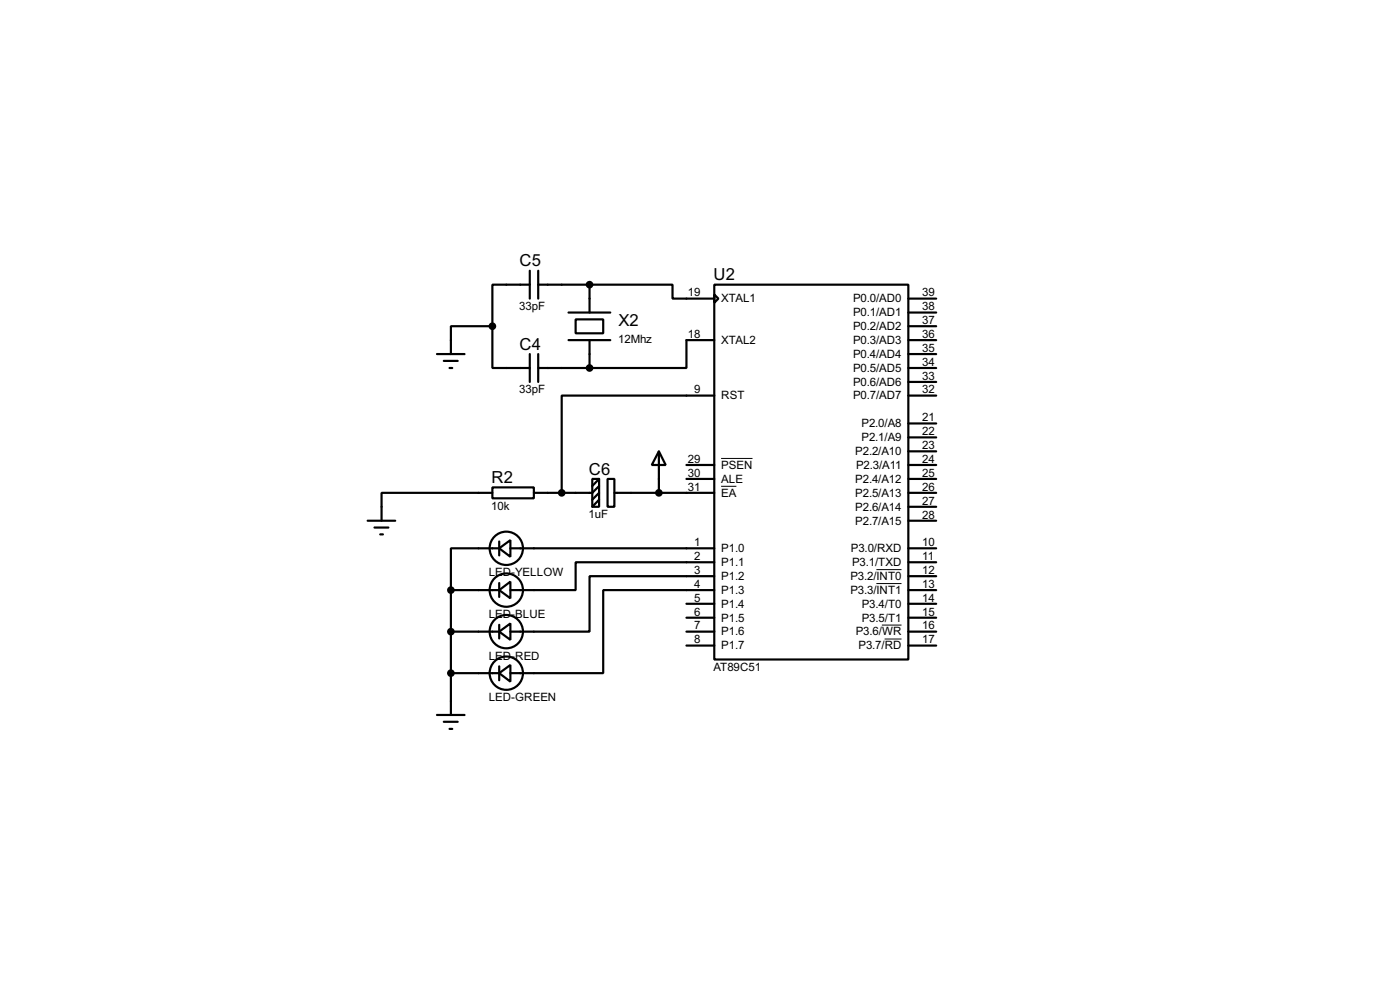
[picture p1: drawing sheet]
<svg xmlns="http://www.w3.org/2000/svg" width="256mm" height="180mm" viewBox="0 0 256 180" stroke-linecap="round" stroke-linejoin="round" font-family="sans-serif">
<g fill="none" stroke="#000" stroke-width=".4">
<path d="M90.2 59.7v7.7h6.9M90.2 59.7h-7.6v5.1M97.1 52.1h-6.9v7.6M97.1 49.6v5.1M98.6 52.1h9.4M98.6 49.6v5.1M104.2 57.2h7.6M105.5 58.5h5v2.5h-5zM108 52.1h15.2v2.6h7.7M108 52.1v5.1M130.9 52.1h35.5v68.6h-35.5zM130.9 53.9l.7 .8-.7 .7z"/>
<path d="M166.4 54.7h5.1M166.4 57.2h5.1M166.4 59.7h5.1M80.1 64.8h5M81.3 66.1h2.6M82.4 67.4h.5M97.1 64.8v5.1M98.6 67.4h9.4M98.6 64.8v5.1M104.2 62.3h7.6M108 62.3v5.1M130.9 62.3h-5.1v5.1h-17.8"/>
<path d="M130.9 72.4h-28v17.8M166.4 67.4h5.1M166.4 62.3h5.1M166.4 72.4h5.1M166.4 64.8h5.1M166.4 69.9h5.1M166.4 77.5h5.1M67.4 95.3h5M68.6 96.6h2.6M69.7 97.8h.5M90.2 89.2h7.6v2h-7.6zM90.2 90.2h-20.3v5.1"/>
<path d="M91.5 99.1v2.6M108.5 87.7h1.3v5.1h-1.3zM109.8 89l-1.3 1.2h-10.7M109.8 91.5l-1.3 1.3M109.8 90.2l-1.3 1.3M109.8 87.7l-1.3 1.3M111.3 87.7h1.3v5.1h-1.3zM112.6 90.2h18.3M120.7 82.6l1.3 2.5h-2.6zM120.7 82.6v7.6M125.8 87.7h5.1M125.8 85.1h5.1"/>
<path d="M166.4 90.2h5.1M166.4 87.7h5.1M166.4 85.1h5.1M166.4 95.3h5.1M166.4 80.1h5.1M166.4 82.6h5.1M166.4 92.8h5.1M82.6 108h8.9M82.6 108v22.9M82.6 115.6h8.9M91.5 100.4l2-1.5v3zM91.5 115.6l2-1.5v3z"/>
<path d="M91.5 108l2-1.5v3zM91.5 100.4h-8.9v7.6M91.5 106.7v2.6M91.5 114.4v2.5M93.5 100.4h37.4M125.8 115.6h5.1M125.8 110.5h5.1M125.8 113.1h5.1M125.8 118.2h5.1M130.9 105.5h-22.9v10.1h-14.5M130.9 108h-20.4v15.2h-17M130.9 102.9h-25.4v5.1h-12"/>
<path d="M166.4 100.4h5.1M166.4 108h5.1M166.4 115.6h5.1M166.4 102.9h5.1M166.4 105.5h5.1M166.4 110.5h5.1M166.4 113.1h5.1M166.4 118.2h5.1M80.1 130.9h5M81.3 132.1h2.6M82.4 133.4h.5M82.6 123.2h8.9"/>
<path d="M91.5 123.2l2-1.5v3.1zM91.5 122v2.5"/>
<circle cx="92.7" cy="115.6" r="3.1"/>
<circle cx="92.7" cy="108" r="3.1"/>
<circle cx="92.7" cy="100.4" r="3.1"/>
<circle cx="92.7" cy="123.2" r="3.1"/>
</g>
<path d="M132.1 89h2.8M132.1 83.9h5.8M160.6 104.3h4.6M160.6 106.8h4.6M161.6 114.4h3.6M162.1 117h3.1" fill="none" stroke="#000" stroke-width=".18"/>
<g fill="#000" stroke="#000" stroke-width=".4">
<circle cx="90.2" cy="59.7" r=".5"/>
<circle cx="108" cy="52.1" r=".5"/>
<circle cx="108" cy="67.4" r=".5"/>
<circle cx="102.9" cy="90.2" r=".5"/>
<circle cx="120.7" cy="90.2" r=".5"/>
<circle cx="82.6" cy="108" r=".5"/>
<circle cx="82.6" cy="115.6" r=".5"/>
<circle cx="82.6" cy="123.2" r=".5"/>
</g>
<g font-size="3.4">
<text x="95.2" y="48.7">C5</text>
<text x="130.7" y="51.3">U2</text>
<text x="113.3" y="59.8">X2</text>
<text x="95.2" y="64">C4</text>
<text x="90.1" y="88.4">R2</text>
<text x="107.9" y="86.9">C6</text>
</g>
<g font-size="2.4">
<text x="95.1" y="56.8">33pF</text>
<text x="126" y="54.3">19</text>
<text x="132.1" y="55.4">XTAL1</text>
<text x="156.3" y="55.4">P0.0/AD0</text>
<text x="156.3" y="57.9">P0.1/AD1</text>
<text x="169" y="54.3">39</text>
<text x="169" y="56.8">38</text>
<text x="169" y="59.3">37</text>
<text x="113.3" y="62.7">12Mhz</text>
<text x="126" y="61.9">18</text>
<text x="132.1" y="63">XTAL2</text>
<text x="156.3" y="60.4">P0.2/AD2</text>
<text x="156.3" y="63">P0.3/AD3</text>
<text x="156.3" y="65.5">P0.4/AD4</text>
<text x="169" y="61.9">36</text>
<text x="169" y="64.4">35</text>
<text x="95.1" y="72">33pF</text>
<text x="127.2" y="72">9</text>
<text x="156.3" y="68.1">P0.5/AD5</text>
<text x="156.3" y="70.6">P0.6/AD6</text>
<text x="169" y="67">34</text>
<text x="169" y="69.5">33</text>
<text x="169" y="72">32</text>
<text x="132.1" y="73.1">RST</text>
<text x="156.3" y="73.1">P0.7/AD7</text>
<text x="169" y="77.1">21</text>
<text x="156.7" y="83.3">P2.2/A10</text>
<text x="157.8" y="78.2">P2.0/A8</text>
<text x="157.8" y="80.8">P2.1/A9</text>
<text x="169" y="79.7">22</text>
<text x="169" y="82.2">23</text>
<text x="126" y="87.3">30</text>
<text x="126" y="89.8">31</text>
<text x="126" y="84.7">29</text>
<text x="132.1" y="88.4">ALE</text>
<text x="132.1" y="85.8">PSEN</text>
<text x="156.7" y="88.4">P2.4/A12</text>
<text x="156.8" y="85.8">P2.3/A11</text>
<text x="169" y="84.7">24</text>
<text x="169" y="87.3">25</text>
<text x="169" y="89.8">26</text>
<text x="90" y="93.3">10k</text>
<text x="107.8" y="94.9">1uF</text>
<text x="132.1" y="90.9">EA</text>
<text x="156.7" y="90.9">P2.5/A13</text>
<text x="156.7" y="93.5">P2.6/A14</text>
<text x="169" y="94.9">28</text>
<text x="169" y="92.4">27</text>
<text x="127.2" y="100">1</text>
<text x="132.1" y="101.1">P1.0</text>
<text x="155.9" y="101.1">P3.0/RXD</text>
<text x="156.7" y="96">P2.7/A15</text>
<text x="169" y="100">10</text>
<text x="89.5" y="105.5">LED-YELLOW</text>
<text x="127.2" y="102.5">2</text>
<text x="127.2" y="105.1">3</text>
<text x="127.2" y="107.6">4</text>
<text x="132.1" y="103.6">P1.1</text>
<text x="132.1" y="106.2">P1.2</text>
<text x="155.8" y="106.2">P3.2/INT0</text>
<text x="156.1" y="103.6">P3.1/TXD</text>
<text x="169" y="102.5">11</text>
<text x="169" y="105.1">12</text>
<text x="169" y="107.6">13</text>
<text x="89.5" y="113.2">LED-BLUE</text>
<text x="127.2" y="110.1">5</text>
<text x="127.2" y="112.7">6</text>
<text x="132.1" y="108.7">P1.3</text>
<text x="132.1" y="111.2">P1.4</text>
<text x="132.1" y="113.8">P1.5</text>
<text x="155.8" y="108.7">P3.3/INT1</text>
<text x="157.9" y="111.2">P3.4/T0</text>
<text x="157.9" y="113.8">P3.5/T1</text>
<text x="169" y="110.1">14</text>
<text x="169" y="112.7">15</text>
<text x="127.2" y="115.2">7</text>
<text x="127.2" y="117.8">8</text>
<text x="132.1" y="116.3">P1.6</text>
<text x="132.1" y="118.9">P1.7</text>
<text x="156.8" y="116.3">P3.6/WR</text>
<text x="157.3" y="118.9">P3.7/RD</text>
<text x="169" y="117.8">17</text>
<text x="169" y="115.2">16</text>
<text x="89.5" y="120.8">LED-RED</text>
<text x="130.7" y="122.8">AT89C51</text>
<text x="89.5" y="128.4">LED-GREEN</text>
</g>
</svg>
